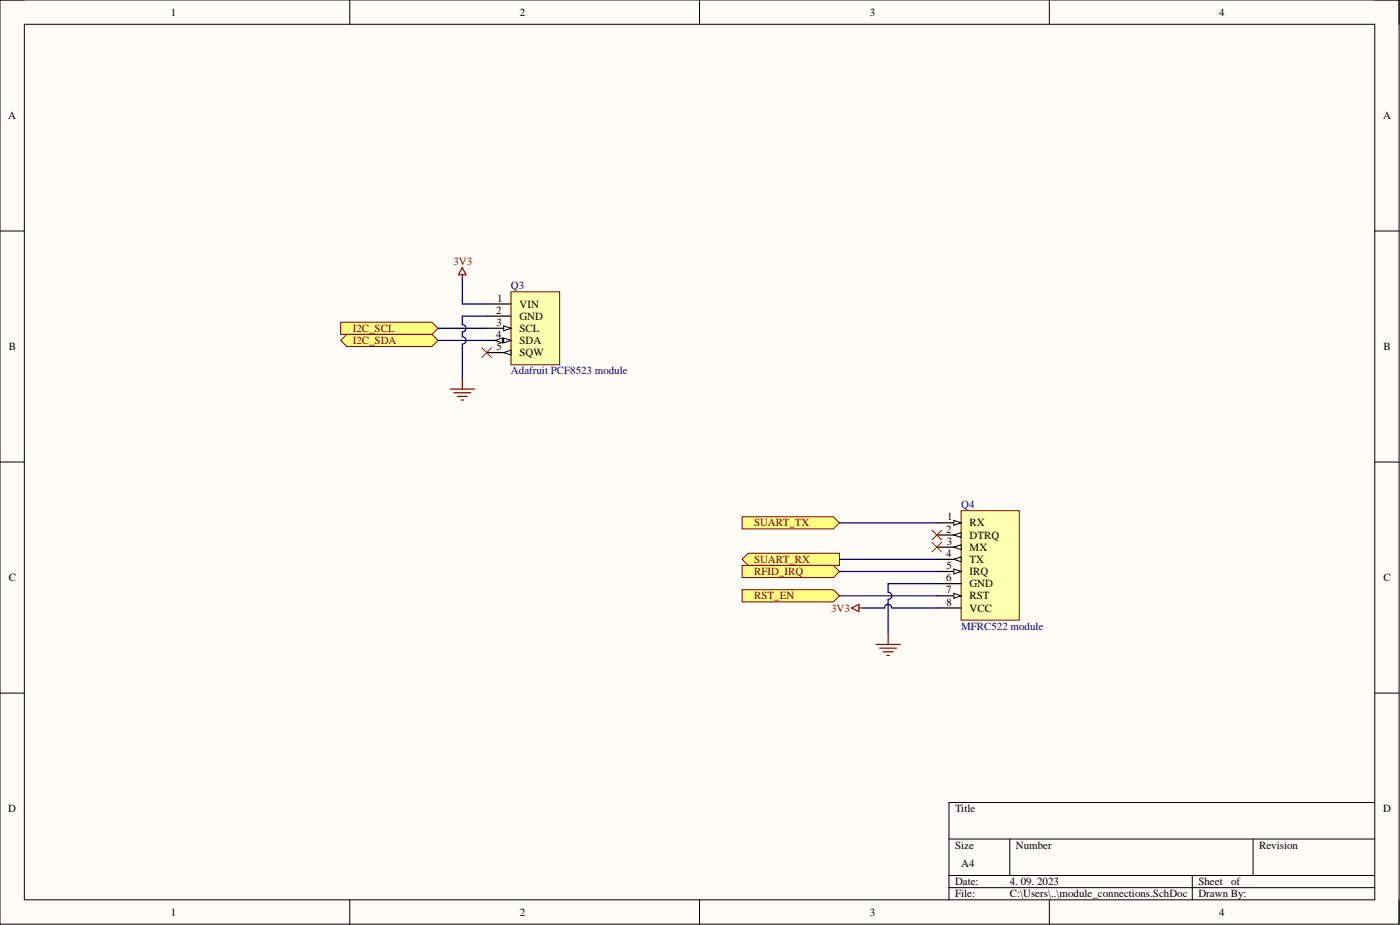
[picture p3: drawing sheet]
<svg xmlns="http://www.w3.org/2000/svg" width="292mm" height="193mm" viewBox="0 0 292 193" stroke-linecap="round" stroke-linejoin="round" font-family="sans-serif">
<path d="M0 0h291.9v192.8h-291.9z" fill-rule="evenodd" fill="#fffcf8"/>
<path d="M0 0h291.9v192.8h-291.9z" fill="none" stroke="#000" stroke-width=".21"/>
<path d="M5.1 5.1h281.7v182.6h-281.7z" fill-rule="evenodd" fill="#fffcf8"/>
<g fill="none" stroke="#000" stroke-width=".21">
<path d="M0 0h5.1M73 0v5.1M146 0v5.1M218.9 0v5.1M286.8 0h5.1v5.1M5.1 5.1h281.7v182.6h-281.7zM0 48.2h5.1M286.8 48.2h5.1M0 96.4h5.1M286.8 96.4h5.1M0 144.6h5.1M286.8 144.6h5.1"/>
<path d="M198 175h88.8M210.7 175v7.6M261.5 175v7.6M286.8 167.4h-88.8v20.3M73 187.7v5.1M146 187.7v5.1M198 182.6h88.8M198 185.2h88.8M218.9 187.7v5.1M248.8 182.6v5.1M291.9 187.7v5.1"/>
</g>
<path d="M154.8 116.7l1.3-1.3h19v2.6h-19z" fill-rule="evenodd" fill="#ffff80"/>
<path d="M154.8 116.7l1.3-1.3h19v2.6h-19z" fill="none" stroke="#800000" stroke-width=".21"/>
<path d="M154.8 107.8h19.1l1.2 1.3-1.2 1.2h-19.1z" fill-rule="evenodd" fill="#ffff80"/>
<path d="M154.8 107.8h19.1l1.2 1.3-1.2 1.2h-19.1z" fill="none" stroke="#800000" stroke-width=".21"/>
<path d="M154.8 118h19.1l1.2 1.2-1.2 1.3h-19.1z" fill-rule="evenodd" fill="#ffff80"/>
<path d="M154.8 118h19.1l1.2 1.2-1.2 1.3h-19.1z" fill="none" stroke="#800000" stroke-width=".21"/>
<path d="M154.8 123h19.1l1.2 1.3-1.2 1.3h-19.1z" fill-rule="evenodd" fill="#ffff80"/>
<path d="M154.8 123h19.1l1.2 1.3-1.2 1.3h-19.1z" fill="none" stroke="#800000" stroke-width=".21"/>
<path d="M177.7 126.8l1.5-.7v1.5zM179.2 126.8h1M182.8 134.4h5M183.5 135.2h3.6M184.3 136h2M185 136.7h.6M185.3 131.9v2.5" fill="none" stroke="#800000" stroke-width=".25"/>
<path d="M71.1 67.2h19l1.3 1.3-1.3 1.3h-19z" fill-rule="evenodd" fill="#ffff80"/>
<path d="M71.1 67.2h19l1.3 1.3-1.3 1.3h-19z" fill="none" stroke="#800000" stroke-width=".21"/>
<path d="M71.1 71l1.2-1.2h17.8l1.3 1.2-1.3 1.3h-17.8z" fill-rule="evenodd" fill="#ffff80"/>
<path d="M71.1 71l1.2-1.2h17.8l1.3 1.2-1.3 1.3h-17.8z" fill="none" stroke="#800000" stroke-width=".21"/>
<path d="M96.5 57.3v1M96.5 55.8l.7 1.5h-1.5zM96.5 78.6v2.6M93.9 81.2h5.1M94.7 81.9h3.5M95.4 82.7h2.1M96.2 83.5h.5" fill="none" stroke="#800000" stroke-width=".25"/>
<path d="M106.6 60.9h10.2v15.2h-10.2z" fill-rule="evenodd" fill="#ffffb0"/>
<path d="M106.6 60.9h10.2v15.2h-10.2z" fill="none" stroke="#800000" stroke-width=".21"/>
<path d="M101.5 63.4h5.1M101.5 65.9h5.1M101.5 68.5h5.1" fill="none" stroke="#000" stroke-width=".25"/>
<path d="M105.1 68l1.5 .5-1.5 .5z" fill="#f8fcff"/>
<path d="M105.1 68l1.5 .5-1.5 .5z" fill="none" stroke="#000" stroke-width=".21"/>
<path d="M101.5 71h5.1" fill="none" stroke="#000" stroke-width=".25"/>
<path d="M105.1 70.5l1.5 .5-1.5 .5z" fill="#f8fcff"/>
<path d="M105.1 70.5l1.5 .5-1.5 .5z" fill="none" stroke="#000" stroke-width=".21"/>
<path d="M103.3 71l1.5-.5v1z" fill="#f8fcff"/>
<path d="M103.3 71l1.5-.5v1z" fill="none" stroke="#000" stroke-width=".21"/>
<path d="M101.5 73.6h5.1" fill="none" stroke="#000" stroke-width=".25"/>
<path d="M105.1 73.6l1.5-.5v1z" fill="#f8fcff"/>
<path d="M105.1 73.6l1.5-.5v1z" fill="none" stroke="#000" stroke-width=".21"/>
<path d="M100.5 72.5l2 2.1M102.5 72.5l-2 2.1" fill="none" stroke="#f00" stroke-width=".21"/>
<path d="M200.5 106.5h12.2v22.9h-12.2z" fill-rule="evenodd" fill="#ffffb0"/>
<path d="M200.5 106.5h12.2v22.9h-12.2z" fill="none" stroke="#800000" stroke-width=".21"/>
<path d="M195.5 109.1h5" fill="none" stroke="#000" stroke-width=".25"/>
<path d="M199 108.6l1.5 .5-1.5 .5z" fill="#f8fcff"/>
<path d="M199 108.6l1.5 .5-1.5 .5z" fill="none" stroke="#000" stroke-width=".21"/>
<path d="M195.5 111.6h5" fill="none" stroke="#000" stroke-width=".25"/>
<path d="M199 111.6l1.5-.5v1z" fill="#f8fcff"/>
<path d="M199 111.6l1.5-.5v1z" fill="none" stroke="#000" stroke-width=".21"/>
<path d="M195.5 114.1h5" fill="none" stroke="#000" stroke-width=".25"/>
<path d="M199 114.1l1.5-.5v1.1z" fill="#f8fcff"/>
<path d="M199 114.1l1.5-.5v1.1z" fill="none" stroke="#000" stroke-width=".21"/>
<path d="M195.5 116.7h5" fill="none" stroke="#000" stroke-width=".25"/>
<path d="M199 116.7l1.5-.5v1z" fill="#f8fcff"/>
<path d="M199 116.7l1.5-.5v1z" fill="none" stroke="#000" stroke-width=".21"/>
<path d="M195.5 119.2h5" fill="none" stroke="#000" stroke-width=".25"/>
<path d="M199 118.7l1.5 .5-1.5 .5z" fill="#f8fcff"/>
<path d="M199 118.7l1.5 .5-1.5 .5z" fill="none" stroke="#000" stroke-width=".21"/>
<path d="M195.5 121.8h5M195.5 124.3h5" fill="none" stroke="#000" stroke-width=".25"/>
<path d="M199 123.8l1.5 .5-1.5 .5z" fill="#f8fcff"/>
<path d="M199 123.8l1.5 .5-1.5 .5z" fill="none" stroke="#000" stroke-width=".21"/>
<path d="M195.5 126.8h5" fill="none" stroke="#000" stroke-width=".25"/>
<path d="M194.4 110.6l2.1 2M194.4 113.1l2.1 2.1M196.5 110.6l-2.1 2M196.5 113.1l-2.1 2.1" fill="none" stroke="#f00" stroke-width=".21"/>
<path d="M96.5 58.3v5.1h5M91.4 68.5h10.1M91.4 71h10.1M101.5 65.9h-5v1.8a.76 .76 0 0 1 .7 .8 .76 .76 0 0 1-.7 .7v1.1a.76 .76 0 0 1 .7 .7 .76 .76 0 0 1-.7 .8v6.8M175.1 119.2h20.4M175.1 116.7h20.4M175.1 109.1h20.4M175.1 124.3h20.4M180.2 126.8h4.3a.76 .76 0 0 1 .8-.7 .76 .76 0 0 1 .8 .7h9.4M195.5 121.8h-10.2v1.7a.76 .76 0 0 1 .8 .8 .76 .76 0 0 1-.8 .8v6.8" fill="none" stroke="#000080" stroke-width=".25"/>
<g font-size="2.3">
<text x="35.6" y="3.3">1</text>
<text x="108.4" y="3.3">2</text>
<text x="181.5" y="3.3">3</text>
<text x="254.3" y="3.3">4</text>
<text x="1.7" y="24.9">A</text>
<text x="288.6" y="24.9">A</text>
<text x="103.5" y="65.4">2</text>
<text x="103.7" y="62.9">1</text>
<text x="108.4" y="64.2">VIN</text>
<text x="103.5" y="70.5">4</text>
<text x="103.6" y="68">3</text>
<text x="108.4" y="66.7">GND</text>
<text x="108.4" y="69.2">SCL</text>
<text x="108.4" y="71.8">SDA</text>
<text x="1.8" y="73.1">B</text>
<text x="103.6" y="73.1">5</text>
<text x="108.4" y="74.3">SQW</text>
<text x="288.7" y="73.1">B</text>
<text x="197.4" y="111.1">2</text>
<text x="197.5" y="113.6">3</text>
<text x="197.7" y="108.6">1</text>
<text x="202.3" y="109.8">RX</text>
<text x="202.3" y="112.4">DTRQ</text>
<text x="197.4" y="116.2">4</text>
<text x="197.5" y="118.7">5</text>
<text x="202.3" y="114.9">MX</text>
<text x="202.3" y="117.4">TX</text>
<text x="202.3" y="120">IRQ</text>
<text x="1.8" y="121.3">C</text>
<text x="197.4" y="121.3">6</text>
<text x="197.4" y="123.8">7</text>
<text x="202.3" y="122.5">GND</text>
<text x="202.3" y="125.1">RST</text>
<text x="288.7" y="121.3">C</text>
<text x="197.5" y="126.3">8</text>
<text x="202.3" y="127.6">VCC</text>
<text x="1.7" y="169.5">D</text>
<text x="199.3" y="169.5">Title</text>
<text x="288.6" y="169.5">D</text>
<text x="199.3" y="177.1">Size</text>
<text x="212" y="177.1">Number</text>
<text x="262.7" y="177.1">Revision</text>
<text x="199.3" y="184.7">Date:</text>
<text x="200.5" y="180.9">A4</text>
<text x="210.7" y="184.7">4. 09. 2023</text>
<text x="250" y="184.7">Sheet</text>
<text x="256.9" y="184.7">of</text>
<text x="35.6" y="191">1</text>
<text x="108.4" y="191">2</text>
<text x="181.5" y="191">3</text>
<text x="199.3" y="187.2">File:</text>
<text x="210.7" y="187.2">C:\Users\..\module_connections.SchDoc</text>
<text x="250" y="187.2">Drawn By:</text>
<text x="254.3" y="191">4</text>
</g>
<g font-size="2.3" fill="#800000">
<text x="94.6" y="55.3">3V3</text>
<text x="73.6" y="69.2">I2C_SCL</text>
<text x="73.6" y="71.8">I2C_SDA</text>
<text x="157.4" y="109.8">SUART_TX</text>
<text x="157.4" y="117.4">SUART_RX</text>
<text x="157.4" y="120">RFID_IRQ</text>
<text x="157.4" y="125.1">RST_EN</text>
<text x="173.4" y="127.6">3V3</text>
</g>
<g font-size="2.3" fill="#000080">
<text x="106.6" y="60.4">Q3</text>
<text x="106.6" y="78.1">Adafruit PCF8523 module</text>
<text x="200.5" y="106">Q4</text>
<text x="200.5" y="131.4">MFRC522 module</text>
</g>
</svg>
